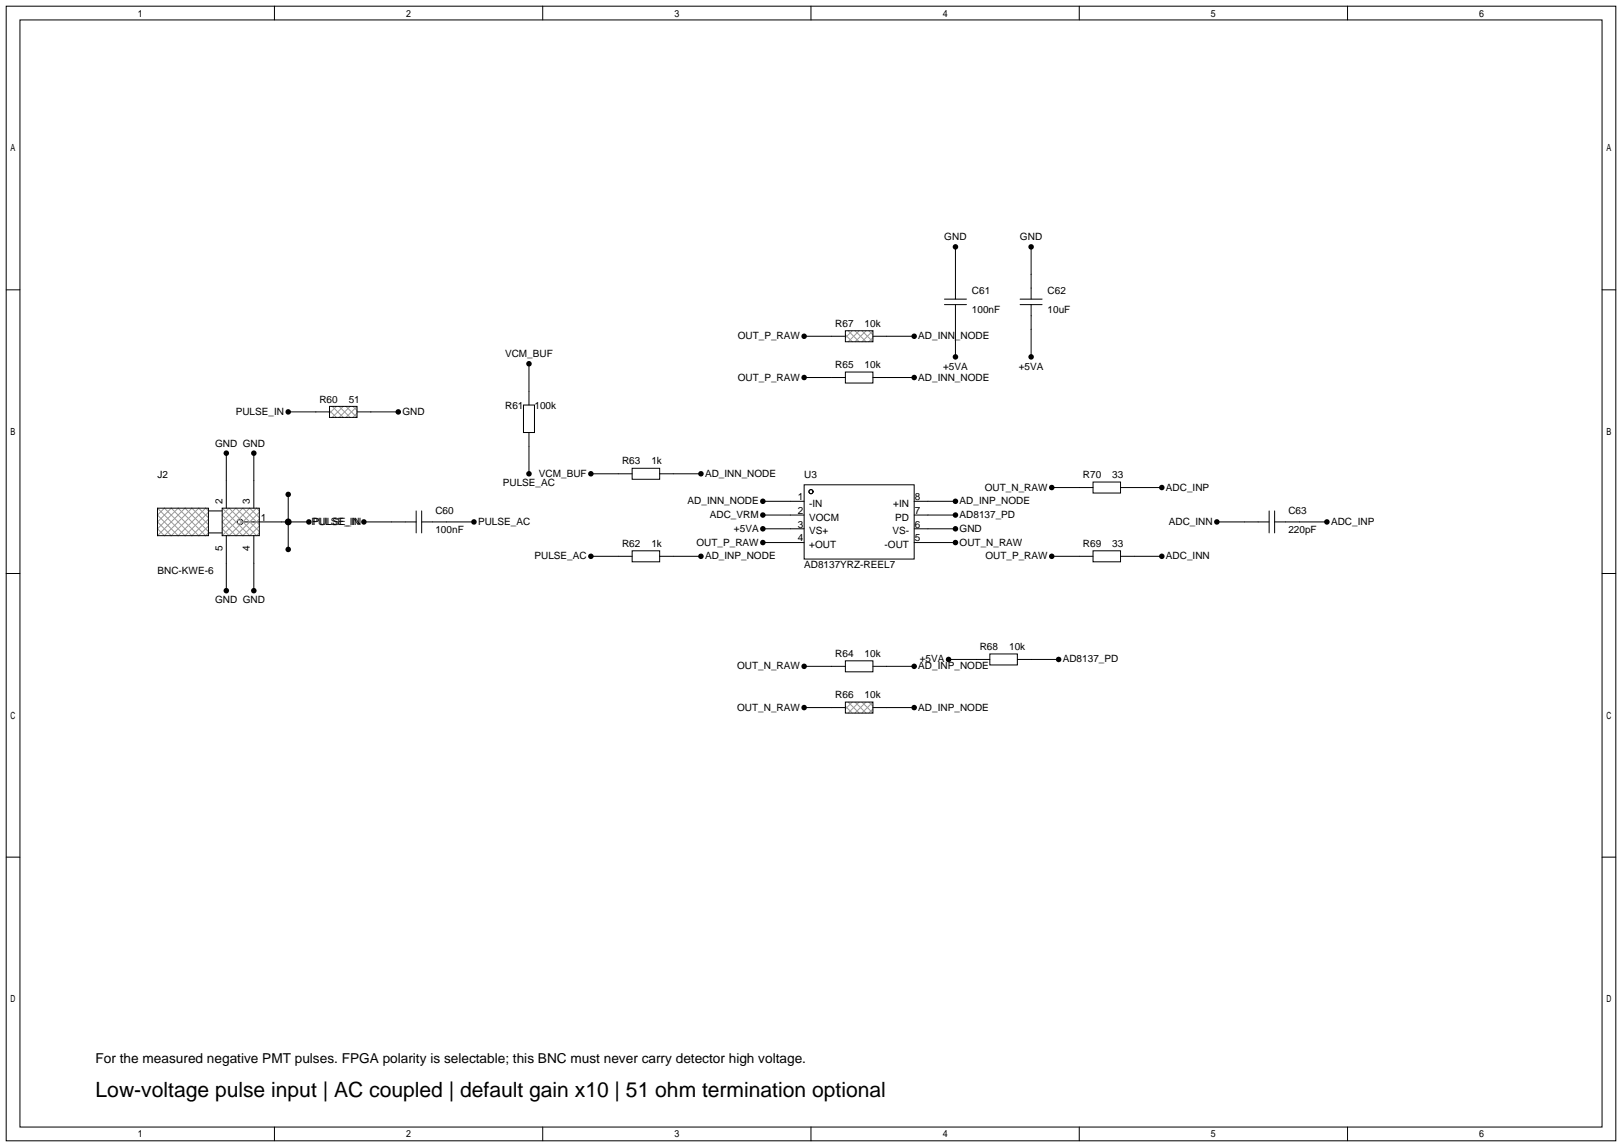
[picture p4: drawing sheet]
<svg xmlns="http://www.w3.org/2000/svg" width="299mm" height="212mm" viewBox="0 0 299 212" stroke-linecap="round" stroke-linejoin="round" font-family="sans-serif">
<g fill="none" stroke="#000" stroke-width=".18">
<path d="M1.1 1.1h297.2v209.6h-297.2zM3.7 3.7h292.1v204.5h-292.1zM50.7 1.1v2.6M100.2 1.1v2.6M149.7 1.1v2.6M199.3 1.1v2.6M248.8 1.1v2.6M1.1 53.5h2.6M174.4 56.3h4M174.4 55.2h4M176.4 45.6v9.6M176.4 56.3v9.6"/>
<path d="M188.3 56.3h4.1M188.3 55.2h4.1M190.4 45.6v9.6M190.4 56.3v9.6M295.8 53.5h2.5M53.2 76.1h7.6M60.8 75.1h5.1v2h-5.1zM65.9 76.1h7.6M96.6 74.8h2.1v5.1h-2.1zM97.7 67.2v7.6M97.7 79.9v7.6M148.5 69.7h7.6"/>
<path d="M148.5 62.1h7.6M156.1 68.7h5.1v2h-5.1zM156.1 61.1h5.1v2h-5.1zM161.2 69.7h7.6M161.2 62.1h7.6M29.1 93.9h9.4v5h-9.4zM38.5 98.4h2.5M38.5 94.4h2.5M41 93.9h6.9v5h-6.9zM41.8 83.7v10.2M41.8 98.9v10.2M44.8 96.4h12.2"/>
<path d="M46.9 83.7v10.2M46.9 98.9v10.2M53.2 91.3v10.2M67.2 96.4h9.6M76.8 94.4v4M77.9 96.4h9.6M77.9 94.4v4M109.1 87.5h7.6M116.7 86.5h5.1v2h-5.1zM121.8 87.5h7.6M140.8 92.6h7.7M140.8 95.1h7.7"/>
<path d="M140.8 97.7h7.7M148.5 89.5h20.3v13.8h-20.3zM168.8 92.6h7.6M168.8 95.1h7.6M168.8 97.7h7.6M194.2 90h7.6M201.8 89h5.1v2.1h-5.1zM206.9 90h7.6M224.7 96.4h9.6M234.3 94.4v4M235.3 96.4h9.7M235.3 94.4v4"/>
<path d="M1.1 105.9h2.6M109.1 102.7h7.6M116.7 101.7h5.1v2.1h-5.1zM121.8 102.7h7.6M140.8 100.2h7.7M168.8 100.2h7.6M194.2 102.7h7.6M201.8 101.7h5.1v2.1h-5.1zM206.9 102.7h7.6M295.8 105.9h2.5M148.5 123.1h7.6M148.5 130.7h7.6"/>
<path d="M156.1 122h5.1v2.1h-5.1zM156.1 129.7h5.1v2h-5.1zM161.2 123.1h7.6M161.2 130.7h7.6M175.1 121.8h7.7M182.8 120.8h5v2h-5zM187.8 121.8h7.7M1.1 158.3h2.6M295.8 158.3h2.5M50.7 208.2v2.5M100.2 208.2v2.5M149.7 208.2v2.5"/>
<path d="M199.3 208.2v2.5M248.8 208.2v2.5"/>
<circle cx="44.3" cy="96.4" r=".51"/>
<circle cx="149.7" cy="90.8" r=".38"/>
</g>
<g fill="none" stroke="#999" stroke-width=".18">
<path d="M60.8 75.8l1.3 1.3M61.3 75.1l2.1 2M62.1 75.1l-1.3 1.2M62.6 75.1l2 2M63.4 75.1l-2.1 2M63.9 75.1l2 2M64.6 75.1l-2 2M65.2 75.1l.7 .7M65.9 75.1l-2 2M65.9 76.3l-.7 .8M156.1 61.8l1.3 1.3M156.6 61.1l2 2"/>
<path d="M157.4 61.1l-1.3 1.3M157.9 61.1l2 2M158.6 61.1l-2 2M159.1 61.1l2.1 2M159.9 61.1l-2 2M160.4 61.1l.8 .7M161.2 61.1l-2.1 2M161.2 62.4l-.8 .7M29.1 93.9l5.1 5 4.3-4.3M38.5 94.4l-.5-.5-5.1 5-3.8-3.8 1.3-1.2 5 5 3.1-3M38.5 95.6l-1.8-1.7-5.1 5-2.5-2.5 2.5-2.5 5.1 5 1.8-1.7M38.5 96.9l-3.1-3-5 5-1.3-1.2 3.8-3.8 5.1 5 .5-.5"/>
<path d="M38.5 98.2l-4.3-4.3-5.1 5M41 93.9l5.1 5 1.8-1.7M44.1 95.9l.7 .7M44.8 96.2l-.7 .7M47.9 95.9l-3.1 3-3.8-3.8 1.3-1.2 5.1 5 .5-.5M47.9 94.6l-4.3 4.3-2.6-2.5 2.6-2.5 4.3 4.3M47.9 94.4l-.5-.5-5.1 5-1.3-1.2 3.8-3.8 3.1 3M47.9 95.6l-1.8-1.7-5.1 5M156.1 130.4l1.3 1.3M156.6 129.7l2 2M157.4 129.7l-1.3 1.2M157.9 129.7l2 2"/>
<path d="M158.6 129.7l-2 2M159.1 129.7l2.1 2M159.9 129.7l-2 2M160.4 129.7l.8 .7M161.2 129.7l-2.1 2M161.2 130.9l-.8 .8"/>
</g>
<g fill="#000">
<circle cx="176.4" cy="45.6" r=".51"/>
<circle cx="190.4" cy="45.6" r=".51"/>
<circle cx="53.2" cy="76.1" r=".51"/>
<circle cx="73.5" cy="76.1" r=".51"/>
<circle cx="97.7" cy="67.2" r=".51"/>
<circle cx="148.5" cy="69.7" r=".51"/>
<circle cx="148.5" cy="62.1" r=".51"/>
<circle cx="168.8" cy="69.7" r=".51"/>
<circle cx="168.8" cy="62.1" r=".51"/>
<circle cx="176.4" cy="65.9" r=".51"/>
<circle cx="190.4" cy="65.9" r=".51"/>
<circle cx="41.8" cy="83.7" r=".51"/>
<circle cx="46.9" cy="83.7" r=".51"/>
<circle cx="53.2" cy="91.3" r=".51"/>
<circle cx="53.2" cy="96.4" r=".63"/>
<circle cx="57" cy="96.4" r=".51"/>
<circle cx="67.2" cy="96.4" r=".51"/>
<circle cx="87.5" cy="96.4" r=".51"/>
<circle cx="97.7" cy="87.5" r=".51"/>
<circle cx="109.1" cy="87.5" r=".51"/>
<circle cx="129.4" cy="87.5" r=".51"/>
<circle cx="140.8" cy="95.1" r=".51"/>
<circle cx="140.8" cy="92.6" r=".51"/>
<circle cx="140.8" cy="97.7" r=".51"/>
<circle cx="176.4" cy="95.1" r=".51"/>
<circle cx="176.4" cy="92.6" r=".51"/>
<circle cx="176.4" cy="97.7" r=".51"/>
<circle cx="194.2" cy="90" r=".51"/>
<circle cx="214.5" cy="90" r=".51"/>
<circle cx="224.7" cy="96.4" r=".51"/>
<circle cx="245" cy="96.4" r=".51"/>
<circle cx="41.8" cy="109.1" r=".51"/>
<circle cx="46.9" cy="109.1" r=".51"/>
<circle cx="53.2" cy="101.5" r=".51"/>
<circle cx="109.1" cy="102.7" r=".51"/>
<circle cx="129.4" cy="102.7" r=".51"/>
<circle cx="140.8" cy="100.2" r=".51"/>
<circle cx="176.4" cy="100.2" r=".51"/>
<circle cx="194.2" cy="102.7" r=".51"/>
<circle cx="214.5" cy="102.7" r=".51"/>
<circle cx="148.5" cy="123.1" r=".51"/>
<circle cx="148.5" cy="130.7" r=".51"/>
<circle cx="168.8" cy="123.1" r=".51"/>
<circle cx="168.8" cy="130.7" r=".51"/>
<circle cx="175.1" cy="121.8" r=".51"/>
<circle cx="195.5" cy="121.8" r=".51"/>
</g>
<text font-size="3.9" x="17.7" y="202.6">Low-voltage pulse input | AC coupled | default gain x10 | 51 ohm termination optional</text>
<text font-size="2.5" x="17.7" y="196.2">For the measured negative PMT pulses. FPGA polarity is selectable; this BNC must never carry detector high voltage.</text>
<g font-size="1.8">
<text x="174.3" y="44.4">GND</text>
<text x="188.3" y="44.4">GND</text>
<text x="179.5" y="54.3">C61</text>
<text x="179.5" y="57.8">100nF</text>
<text x="193.4" y="54.3">C62</text>
<text x="193.4" y="57.8">10uF</text>
<text x="93.2" y="66">VCM_BUF</text>
<text x="136.2" y="62.7">OUT_P_RAW</text>
<text x="154.2" y="60.4">R67</text>
<text x="159.6" y="60.4">10k</text>
<text x="169.5" y="62.7">AD_INN_NODE</text>
<text x="136.2" y="70.3">OUT_P_RAW</text>
<text x="154.2" y="68">R65</text>
<text x="159.6" y="68">10k</text>
<text x="169.5" y="70.3">AD_INN_NODE</text>
<text x="174.1" y="68.2">+5VA</text>
<text x="188.1" y="68.2">+5VA</text>
<text x="43.5" y="76.6">PULSE_IN</text>
<text x="59" y="74.3">R60</text>
<text x="64.4" y="74.3">51</text>
<text x="74.3" y="76.6">GND</text>
<text x="93.3" y="75.6">R61</text>
<text x="98.7" y="75.6">100k</text>
<text x="39.7" y="82.5">GND GND</text>
<text x="29.1" y="88.3">J2</text>
<text x="92.8" y="89.8">PULSE_AC</text>
<text x="99.5" y="88.1">VCM_BUF</text>
<text x="114.9" y="85.8">R63</text>
<text x="120.3" y="85.8">1k</text>
<text x="130.2" y="88.1">AD_INN_NODE</text>
<text x="148.5" y="88.3">U3</text>
<text x="199.9" y="88.3">R70</text>
<text x="205.4" y="88.3">33</text>
<text x="41.1" y="93.1" transform="rotate(-90 41.1 93.1)">2</text>
<text x="46.1" y="93.1" transform="rotate(-90 46.1 93.1)">3</text>
<text x="80.4" y="94.9">C60</text>
<text x="126.9" y="93.1">AD_INN_NODE</text>
<text x="131" y="95.7">ADC_VRM</text>
<text x="147.3" y="92.4">1</text>
<text x="147.3" y="94.9">2</text>
<text x="149.4" y="93.6">-IN</text>
<text x="164.9" y="93.6">+IN</text>
<text x="168.9" y="94.9">7</text>
<text x="168.9" y="92.4">8</text>
<text x="177.2" y="93.1">AD_INP_NODE</text>
<text x="177.2" y="95.7">AD8137_PD</text>
<text x="181.8" y="90.6">OUT_N_RAW</text>
<text x="215.3" y="90.6">ADC_INP</text>
<text x="237.9" y="94.9">C63</text>
<text x="41.1" y="101.7" transform="rotate(-90 41.1 101.7)">5</text>
<text x="46.1" y="101.7" transform="rotate(-90 46.1 101.7)">4</text>
<text x="48.1" y="96.2">1</text>
<text x="57.5" y="96.9">PULSE_IN</text>
<text x="80.4" y="98.5">100nF</text>
<text x="88.3" y="96.9">PULSE_AC</text>
<text x="114.9" y="101">R62</text>
<text x="120.3" y="101">1k</text>
<text x="128.6" y="100.8">OUT_P_RAW</text>
<text x="135.5" y="98.2">+5VA</text>
<text x="147.3" y="97.4">3</text>
<text x="147.3" y="100">4</text>
<text x="149.4" y="96.2">VOCM</text>
<text x="149.4" y="98.7">VS+</text>
<text x="149.4" y="101.2">+OUT</text>
<text x="163.3" y="101.2">-OUT</text>
<text x="164.8" y="98.7">VS-</text>
<text x="165.3" y="96.2">PD</text>
<text x="168.9" y="100">5</text>
<text x="168.9" y="97.4">6</text>
<text x="177.2" y="100.8">OUT_N_RAW</text>
<text x="177.2" y="98.2">GND</text>
<text x="199.9" y="101">R69</text>
<text x="205.4" y="101">33</text>
<text x="215.8" y="96.9">ADC_INN</text>
<text x="237.9" y="98.5">220pF</text>
<text x="245.7" y="96.9">ADC_INP</text>
<text x="29.1" y="106.1">BNC-KWE-6</text>
<text x="98.7" y="103.3">PULSE_AC</text>
<text x="130.2" y="103.3">AD_INP_NODE</text>
<text x="148.5" y="104.8">AD8137YRZ-REEL7</text>
<text x="181.9" y="103.3">OUT_P_RAW</text>
<text x="215.3" y="103.3">ADC_INN</text>
<text x="39.7" y="111.4">GND GND</text>
<text x="136.1" y="123.6">OUT_N_RAW</text>
<text x="154.2" y="121.3">R64</text>
<text x="159.6" y="121.3">10k</text>
<text x="169.5" y="123.6">AD_INP_NODE</text>
<text x="169.8" y="122.3">+5VA</text>
<text x="180.9" y="120.1">R68</text>
<text x="186.3" y="120.1">10k</text>
<text x="196.2" y="122.3">AD8137_PD</text>
<text x="136.1" y="131.2">OUT_N_RAW</text>
<text x="154.2" y="129">R66</text>
<text x="159.6" y="129">10k</text>
<text x="169.5" y="131.2">AD_INP_NODE</text>
</g>
</svg>
